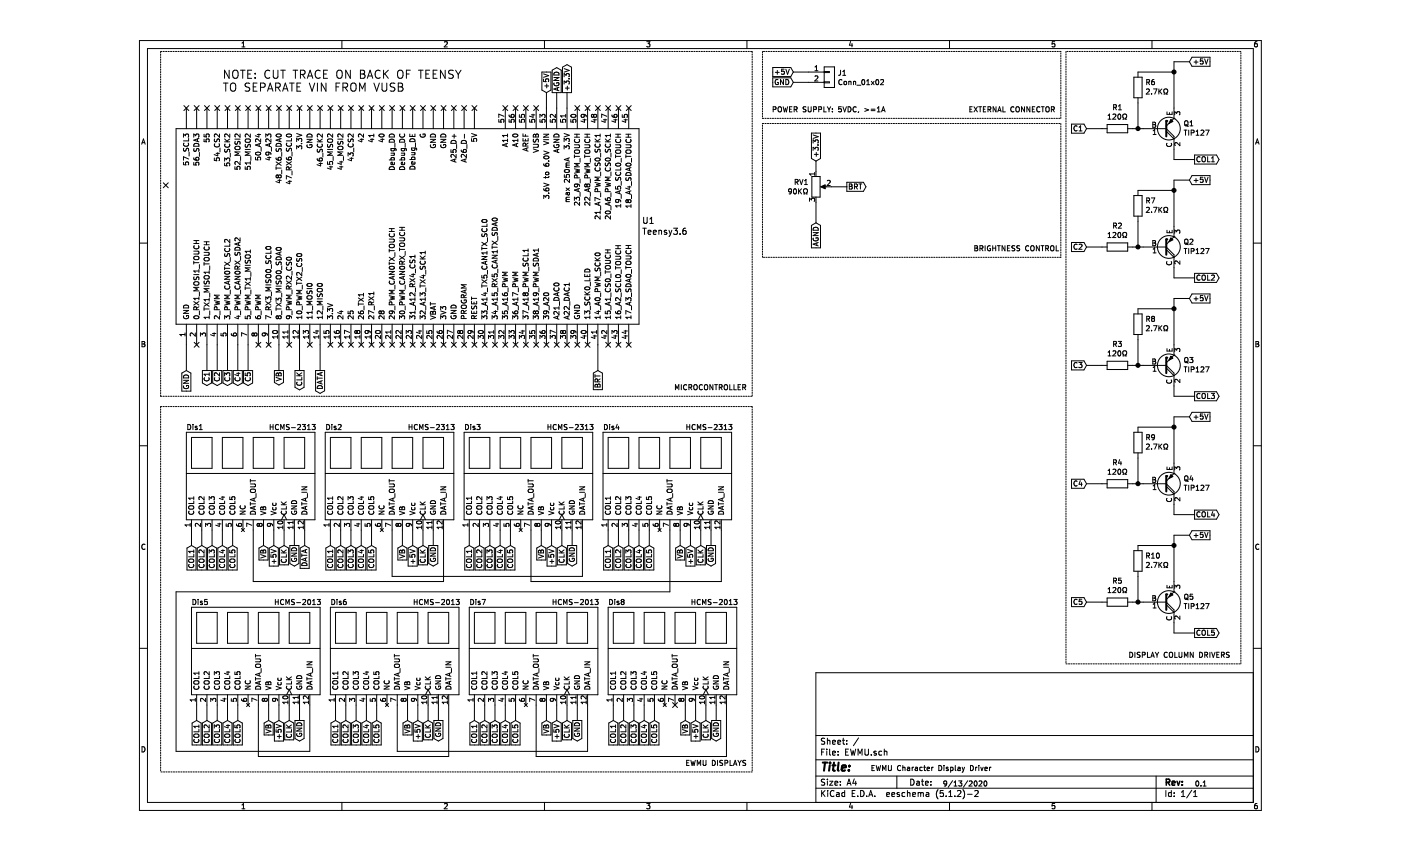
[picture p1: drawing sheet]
EESchema Schematic File Version 4
LIBS:EWMU-cache
EELAYER 29 0
EELAYER END
$Descr A4 11693 8268
encoding utf-8
Sheet 1 1
Title ""
Date ""
Rev ""
Comp ""
Comment1 ""
Comment2 ""
Comment3 ""
Comment4 ""
$EndDescr
$Comp
L teensy:Teensy3.6 U1
U 1 1
P 3000 2200
F 0 "U1" V 3053 -78 60  0000 R CNN
F 1 "Teensy3.6" V 2947 -78 60  0000 R CNN
F 2 "teensy:Teensy35_36" V 2894 -78 60  0001 R CNN
F 3 "" H 3000 2250 60  0000 C CNN
	1    3000 2200
	0    -1   -1   0   
$EndComp
Text GLabel 1050 3600 3    50   Output ~ 0
C1
Text GLabel 1150 3600 3    50   Output ~ 0
C2
Text GLabel 1250 3600 3    50   Output ~ 0
C3
Text GLabel 1350 3600 3    50   Output ~ 0
C4
Text GLabel 1450 3600 3    50   Output ~ 0
C5
Wire Wire Line
	1050 3600 1050 3350
Wire Wire Line
	1150 3600 1150 3350
Wire Wire Line
	1250 3600 1250 3350
Wire Wire Line
	1350 3600 1350 3350
Wire Wire Line
	1450 3600 1450 3350
Text GLabel 1750 3600 3    50   Output ~ 0
VB
Text GLabel 1950 3600 3    50   Output ~ 0
CLK
Text GLabel 2150 3600 3    50   Output ~ 0
DATA
Wire Wire Line
	1750 3600 1750 3350
Wire Wire Line
	1950 3600 1950 3350
Wire Wire Line
	2150 3600 2150 3350
NoConn ~ 950  3350
NoConn ~ 1550 3350
NoConn ~ 1650 3350
NoConn ~ 1850 3350
NoConn ~ 2050 3350
NoConn ~ 2250 3350
NoConn ~ 2350 3350
NoConn ~ 2450 3350
NoConn ~ 2550 3350
NoConn ~ 2650 3350
NoConn ~ 2750 3350
NoConn ~ 2850 3350
NoConn ~ 2950 3350
NoConn ~ 3050 3350
NoConn ~ 3150 3350
NoConn ~ 3250 3350
NoConn ~ 3350 3350
NoConn ~ 3450 3350
NoConn ~ 3550 3350
NoConn ~ 3650 3350
NoConn ~ 3750 3350
NoConn ~ 3850 3350
NoConn ~ 3950 3350
NoConn ~ 4050 3350
NoConn ~ 4150 3350
NoConn ~ 4250 3350
NoConn ~ 4350 3350
NoConn ~ 4450 3350
NoConn ~ 4550 3350
NoConn ~ 4650 3350
NoConn ~ 4750 3350
NoConn ~ 4950 3350
NoConn ~ 5050 3350
NoConn ~ 5150 3350
NoConn ~ 5150 1050
NoConn ~ 5050 1050
NoConn ~ 4950 1050
NoConn ~ 4850 1050
NoConn ~ 4750 1050
NoConn ~ 4650 1050
NoConn ~ 4250 1050
NoConn ~ 4150 1050
NoConn ~ 4050 1050
NoConn ~ 3950 1050
NoConn ~ 3650 1050
NoConn ~ 3550 1050
NoConn ~ 3450 1050
NoConn ~ 3350 1050
NoConn ~ 3250 1050
NoConn ~ 3150 1050
NoConn ~ 3050 1050
NoConn ~ 2950 1050
NoConn ~ 2850 1050
NoConn ~ 2750 1050
NoConn ~ 2650 1050
NoConn ~ 2550 1050
NoConn ~ 2450 1050
NoConn ~ 2350 1050
NoConn ~ 2250 1050
NoConn ~ 2150 1050
NoConn ~ 2050 1050
NoConn ~ 1950 1050
NoConn ~ 1850 1050
NoConn ~ 1750 1050
NoConn ~ 1650 1050
NoConn ~ 1550 1050
NoConn ~ 1450 1050
NoConn ~ 1350 1050
NoConn ~ 1250 1050
NoConn ~ 1150 1050
NoConn ~ 1050 1050
NoConn ~ 950  1050
NoConn ~ 850  1050
NoConn ~ 650  1800
Text GLabel 9600 1250 0    50   Input ~ 0
C1
$Comp
L Device:R R1
U 1 1
P 9900 1250
F 0 "R1" V 9693 1250 50  0000 C CNN
F 1 "120Ω" V 9784 1250 50  0000 C CNN
F 2 "" V 9830 1250 50  0001 C CNN
F 3 "~" H 9900 1250 50  0001 C CNN
	1    9900 1250
	0    1    1    0   
$EndComp
$Comp
L Device:Q_PNP_Darlington_BCE Q1
U 1 1
P 10350 1250
F 0 "Q1" H 10541 1204 50  0000 L CNN
F 1 "TIP127" H 10541 1295 50  0000 L CNN
F 2 "Package_TO_SOT_THT:TO-220-3_Vertical" H 10550 1175 50  0001 L CIN
F 3 "http://www.fairchildsemi.com/ds/TI/TIP125.pdf" H 10350 1250 50  0001 L CNN
	1    10350 1250
	1    0    0    1   
$EndComp
Wire Wire Line
	9600 1250 9750 1250
Wire Wire Line
	10050 1250 10100 1250
Connection ~ 10100 1250
Wire Wire Line
	10100 1250 10150 1250
Wire Wire Line
	10450 600  10450 700 
Connection ~ 10450 700 
Wire Wire Line
	10450 700  10450 1050
$Comp
L EWMU-rescue:HCMS-2313-hcms-2313-EWMU-rescue Dis1
U 1 1
P 1050 4500
F 0 "Dis1" H 850 4850 50  0000 L CNN
F 1 "HCMS-2313" H 1650 4850 50  0000 L CNN
F 2 "" H 1050 4500 50  0001 C CNN
F 3 "" H 1050 4500 50  0001 C CNN
	1    1050 4500
	1    0    0    -1  
$EndComp
Text GLabel 900  5300 3    50   Input ~ 0
COL1
Wire Wire Line
	900  5300 900  5150
Text GLabel 1000 5300 3    50   Input ~ 0
COL2
Text GLabel 1100 5300 3    50   Input ~ 0
COL3
Text GLabel 1200 5300 3    50   Input ~ 0
COL4
Text GLabel 1300 5300 3    50   Input ~ 0
COL5
Text GLabel 1600 5300 3    50   Input ~ 0
VB
Text GLabel 1700 5300 3    50   Input ~ 0
+5V
Text GLabel 1800 5300 3    50   Input ~ 0
CLK
Text GLabel 1900 5300 3    50   Output ~ 0
GND
Wire Wire Line
	1000 5300 1000 5150
Wire Wire Line
	1100 5300 1100 5150
Wire Wire Line
	1200 5300 1200 5150
Wire Wire Line
	1300 5300 1300 5150
Wire Wire Line
	1600 5300 1600 5150
Wire Wire Line
	1700 5300 1700 5150
Wire Wire Line
	1800 5300 1800 5150
Wire Wire Line
	1900 5300 1900 5150
Text GLabel 2000 5300 3    50   Input ~ 0
DATA
Wire Wire Line
	2000 5300 2000 5150
$Comp
L EWMU-rescue:HCMS-2313-hcms-2313-EWMU-rescue Dis2
U 1 1
P 2400 4500
F 0 "Dis2" H 2200 4850 50  0000 L CNN
F 1 "HCMS-2313" H 3000 4850 50  0000 L CNN
F 2 "" H 2400 4500 50  0001 C CNN
F 3 "" H 2400 4500 50  0001 C CNN
	1    2400 4500
	1    0    0    -1  
$EndComp
Text GLabel 2250 5300 3    50   Input ~ 0
COL1
Wire Wire Line
	2250 5300 2250 5150
Text GLabel 2350 5300 3    50   Input ~ 0
COL2
Text GLabel 2450 5300 3    50   Input ~ 0
COL3
Text GLabel 2550 5300 3    50   Input ~ 0
COL4
Text GLabel 2650 5300 3    50   Input ~ 0
COL5
Text GLabel 2950 5300 3    50   Input ~ 0
VB
Text GLabel 3050 5300 3    50   Input ~ 0
+5V
Text GLabel 3150 5300 3    50   Input ~ 0
CLK
Text GLabel 3250 5300 3    50   Output ~ 0
GND
Wire Wire Line
	2350 5300 2350 5150
Wire Wire Line
	2450 5300 2450 5150
Wire Wire Line
	2550 5300 2550 5150
Wire Wire Line
	2650 5300 2650 5150
Wire Wire Line
	2950 5300 2950 5150
Wire Wire Line
	3050 5300 3050 5150
Wire Wire Line
	3150 5300 3150 5150
Wire Wire Line
	3250 5300 3250 5150
$Comp
L EWMU-rescue:HCMS-2313-hcms-2313-EWMU-rescue Dis3
U 1 1
P 3750 4500
F 0 "Dis3" H 3550 4850 50  0000 L CNN
F 1 "HCMS-2313" H 4350 4850 50  0000 L CNN
F 2 "" H 3750 4500 50  0001 C CNN
F 3 "" H 3750 4500 50  0001 C CNN
	1    3750 4500
	1    0    0    -1  
$EndComp
Text GLabel 3600 5300 3    50   Input ~ 0
COL1
Wire Wire Line
	3600 5300 3600 5150
Text GLabel 3700 5300 3    50   Input ~ 0
COL2
Text GLabel 3800 5300 3    50   Input ~ 0
COL3
Text GLabel 3900 5300 3    50   Input ~ 0
COL4
Text GLabel 4000 5300 3    50   Input ~ 0
COL5
Text GLabel 4300 5300 3    50   Input ~ 0
VB
Text GLabel 4400 5300 3    50   Input ~ 0
+5V
Text GLabel 4500 5300 3    50   Input ~ 0
CLK
Text GLabel 4600 5300 3    50   Output ~ 0
GND
Wire Wire Line
	3700 5300 3700 5150
Wire Wire Line
	3800 5300 3800 5150
Wire Wire Line
	3900 5300 3900 5150
Wire Wire Line
	4000 5300 4000 5150
Wire Wire Line
	4300 5300 4300 5150
Wire Wire Line
	4400 5300 4400 5150
Wire Wire Line
	4500 5300 4500 5150
Wire Wire Line
	4600 5300 4600 5150
$Comp
L EWMU-rescue:HCMS-2313-hcms-2313-EWMU-rescue Dis4
U 1 1
P 5100 4500
F 0 "Dis4" H 4900 4850 50  0000 L CNN
F 1 "HCMS-2313" H 5700 4850 50  0000 L CNN
F 2 "" H 5100 4500 50  0001 C CNN
F 3 "" H 5100 4500 50  0001 C CNN
	1    5100 4500
	1    0    0    -1  
$EndComp
Text GLabel 4950 5300 3    50   Input ~ 0
COL1
Wire Wire Line
	4950 5300 4950 5150
Text GLabel 5050 5300 3    50   Input ~ 0
COL2
Text GLabel 5150 5300 3    50   Input ~ 0
COL3
Text GLabel 5250 5300 3    50   Input ~ 0
COL4
Text GLabel 5350 5300 3    50   Input ~ 0
COL5
Text GLabel 5650 5300 3    50   Input ~ 0
VB
Text GLabel 5750 5300 3    50   Input ~ 0
+5V
Text GLabel 5850 5300 3    50   Input ~ 0
CLK
Text GLabel 5950 5300 3    50   Output ~ 0
GND
Wire Wire Line
	5050 5300 5050 5150
Wire Wire Line
	5150 5300 5150 5150
Wire Wire Line
	5250 5300 5250 5150
Wire Wire Line
	5350 5300 5350 5150
Wire Wire Line
	5650 5300 5650 5150
Wire Wire Line
	5750 5300 5750 5150
Wire Wire Line
	5850 5300 5850 5150
Wire Wire Line
	5950 5300 5950 5150
$Comp
L EWMU-rescue:HCMS-2313-hcms-2313-EWMU-rescue Dis5
U 1 1
P 1100 6200
F 0 "Dis5" H 900 6550 50  0000 L CNN
F 1 "HCMS-2013" H 1700 6550 50  0000 L CNN
F 2 "" H 1100 6200 50  0001 C CNN
F 3 "" H 1100 6200 50  0001 C CNN
	1    1100 6200
	1    0    0    -1  
$EndComp
Text GLabel 950  7000 3    50   Input ~ 0
COL1
Wire Wire Line
	950  7000 950  6850
Text GLabel 1050 7000 3    50   Input ~ 0
COL2
Text GLabel 1150 7000 3    50   Input ~ 0
COL3
Text GLabel 1250 7000 3    50   Input ~ 0
COL4
Text GLabel 1350 7000 3    50   Input ~ 0
COL5
Text GLabel 1650 7000 3    50   Input ~ 0
VB
Text GLabel 1750 7000 3    50   Input ~ 0
+5V
Text GLabel 1850 7000 3    50   Input ~ 0
CLK
Text GLabel 1950 7000 3    50   Output ~ 0
GND
Wire Wire Line
	1050 7000 1050 6850
Wire Wire Line
	1150 7000 1150 6850
Wire Wire Line
	1250 7000 1250 6850
Wire Wire Line
	1350 7000 1350 6850
Wire Wire Line
	1650 7000 1650 6850
Wire Wire Line
	1750 7000 1750 6850
Wire Wire Line
	1850 7000 1850 6850
Wire Wire Line
	1950 7000 1950 6850
$Comp
L EWMU-rescue:HCMS-2313-hcms-2313-EWMU-rescue Dis6
U 1 1
P 2450 6200
F 0 "Dis6" H 2250 6550 50  0000 L CNN
F 1 "HCMS-2013" H 3050 6550 50  0000 L CNN
F 2 "" H 2450 6200 50  0001 C CNN
F 3 "" H 2450 6200 50  0001 C CNN
	1    2450 6200
	1    0    0    -1  
$EndComp
Text GLabel 2300 7000 3    50   Input ~ 0
COL1
Wire Wire Line
	2300 7000 2300 6850
Text GLabel 2400 7000 3    50   Input ~ 0
COL2
Text GLabel 2500 7000 3    50   Input ~ 0
COL3
Text GLabel 2600 7000 3    50   Input ~ 0
COL4
Text GLabel 2700 7000 3    50   Input ~ 0
COL5
Text GLabel 3000 7000 3    50   Input ~ 0
VB
Text GLabel 3100 7000 3    50   Input ~ 0
+5V
Text GLabel 3200 7000 3    50   Input ~ 0
CLK
Text GLabel 3300 7000 3    50   Output ~ 0
GND
Wire Wire Line
	2400 7000 2400 6850
Wire Wire Line
	2500 7000 2500 6850
Wire Wire Line
	2600 7000 2600 6850
Wire Wire Line
	2700 7000 2700 6850
Wire Wire Line
	3000 7000 3000 6850
Wire Wire Line
	3100 7000 3100 6850
Wire Wire Line
	3200 7000 3200 6850
Wire Wire Line
	3300 7000 3300 6850
$Comp
L EWMU-rescue:HCMS-2313-hcms-2313-EWMU-rescue Dis7
U 1 1
P 3800 6200
F 0 "Dis7" H 3600 6550 50  0000 L CNN
F 1 "HCMS-2013" H 4400 6550 50  0000 L CNN
F 2 "" H 3800 6200 50  0001 C CNN
F 3 "" H 3800 6200 50  0001 C CNN
	1    3800 6200
	1    0    0    -1  
$EndComp
Text GLabel 3650 7000 3    50   Input ~ 0
COL1
Wire Wire Line
	3650 7000 3650 6850
Text GLabel 3750 7000 3    50   Input ~ 0
COL2
Text GLabel 3850 7000 3    50   Input ~ 0
COL3
Text GLabel 3950 7000 3    50   Input ~ 0
COL4
Text GLabel 4050 7000 3    50   Input ~ 0
COL5
Text GLabel 4350 7000 3    50   Input ~ 0
VB
Text GLabel 4450 7000 3    50   Input ~ 0
+5V
Text GLabel 4550 7000 3    50   Input ~ 0
CLK
Text GLabel 4650 7000 3    50   Output ~ 0
GND
Wire Wire Line
	3750 7000 3750 6850
Wire Wire Line
	3850 7000 3850 6850
Wire Wire Line
	3950 7000 3950 6850
Wire Wire Line
	4050 7000 4050 6850
Wire Wire Line
	4350 7000 4350 6850
Wire Wire Line
	4450 7000 4450 6850
Wire Wire Line
	4550 7000 4550 6850
Wire Wire Line
	4650 7000 4650 6850
$Comp
L EWMU-rescue:HCMS-2313-hcms-2313-EWMU-rescue Dis8
U 1 1
P 5150 6200
F 0 "Dis8" H 4950 6550 50  0000 L CNN
F 1 "HCMS-2013" H 5750 6550 50  0000 L CNN
F 2 "" H 5150 6200 50  0001 C CNN
F 3 "" H 5150 6200 50  0001 C CNN
	1    5150 6200
	1    0    0    -1  
$EndComp
Text GLabel 5000 7000 3    50   Input ~ 0
COL1
Wire Wire Line
	5000 7000 5000 6850
Text GLabel 5100 7000 3    50   Input ~ 0
COL2
Text GLabel 5200 7000 3    50   Input ~ 0
COL3
Text GLabel 5300 7000 3    50   Input ~ 0
COL4
Text GLabel 5400 7000 3    50   Input ~ 0
COL5
Text GLabel 5700 7000 3    50   Input ~ 0
VB
Text GLabel 5800 7000 3    50   Input ~ 0
+5V
Text GLabel 5900 7000 3    50   Input ~ 0
CLK
Text GLabel 6000 7000 3    50   Output ~ 0
GND
Wire Wire Line
	5100 7000 5100 6850
Wire Wire Line
	5200 7000 5200 6850
Wire Wire Line
	5300 7000 5300 6850
Wire Wire Line
	5400 7000 5400 6850
Wire Wire Line
	5700 7000 5700 6850
Wire Wire Line
	5800 7000 5800 6850
Wire Wire Line
	5900 7000 5900 6850
Wire Wire Line
	6000 7000 6000 6850
Wire Wire Line
	1500 5150 1500 5650
Wire Wire Line
	1500 5650 3350 5650
Wire Wire Line
	3350 5650 3350 5150
Wire Wire Line
	2850 5150 2850 5600
Wire Wire Line
	2850 5600 4700 5600
Wire Wire Line
	4700 5600 4700 5150
Wire Wire Line
	4200 5150 4200 5650
Wire Wire Line
	4200 5650 6050 5650
Wire Wire Line
	6050 5650 6050 5150
Wire Wire Line
	5550 5150 5550 5750
Wire Wire Line
	5550 5750 750  5750
Wire Wire Line
	750  5750 750  7300
Wire Wire Line
	750  7300 2050 7300
Wire Wire Line
	2050 7300 2050 6850
Text GLabel 850  3600 3    50   Input ~ 0
GND
Wire Wire Line
	850  3600 850  3350
Text GLabel 4350 900  1    50   Input ~ 0
+5V
Wire Wire Line
	4350 1050 4350 900 
Text Notes 7500 7500 0    50   ~ 0
EWMU Character Display Driver
Text Notes 8200 7650 0    50   ~ 0
9/13/2020
Text Notes 10650 7650 0    50   ~ 0
0.1
Text Notes 10445 1075 3    50   ~ 0
E
Text Notes 10440 1380 3    50   ~ 0
C
Text Notes 10230 1250 0    50   ~ 0
B
Text GLabel 10600 600  2    50   Input ~ 0
+5V
Wire Wire Line
	10600 600  10450 600 
Text GLabel 10650 1550 2    50   Output ~ 0
COL1
Wire Wire Line
	10450 1450 10450 1550
Wire Wire Line
	10450 1550 10650 1550
Wire Wire Line
	10100 700  10450 700 
Wire Wire Line
	10100 1000 10100 1250
$Comp
L Device:R R6
U 1 1
P 10100 850
F 0 "R6" H 10030 804 50  0000 R CNN
F 1 "2.7KΩ" H 10030 895 50  0000 R CNN
F 2 "" V 10030 850 50  0001 C CNN
F 3 "~" H 10100 850 50  0001 C CNN
	1    10100 850 
	-1   0    0    1   
$EndComp
Text GLabel 9600 2400 0    50   Input ~ 0
C2
$Comp
L Device:R R2
U 1 1
P 9900 2400
F 0 "R2" V 9693 2400 50  0000 C CNN
F 1 "120Ω" V 9784 2400 50  0000 C CNN
F 2 "" V 9830 2400 50  0001 C CNN
F 3 "~" H 9900 2400 50  0001 C CNN
	1    9900 2400
	0    1    1    0   
$EndComp
$Comp
L Device:Q_PNP_Darlington_BCE Q2
U 1 1
P 10350 2400
F 0 "Q2" H 10541 2354 50  0000 L CNN
F 1 "TIP127" H 10541 2445 50  0000 L CNN
F 2 "Package_TO_SOT_THT:TO-220-3_Vertical" H 10550 2325 50  0001 L CIN
F 3 "http://www.fairchildsemi.com/ds/TI/TIP125.pdf" H 10350 2400 50  0001 L CNN
	1    10350 2400
	1    0    0    1   
$EndComp
Wire Wire Line
	9600 2400 9750 2400
Wire Wire Line
	10050 2400 10100 2400
Connection ~ 10100 2400
Wire Wire Line
	10100 2400 10150 2400
Wire Wire Line
	10450 1750 10450 1850
Connection ~ 10450 1850
Wire Wire Line
	10450 1850 10450 2200
Text Notes 10445 2225 3    50   ~ 0
E
Text Notes 10440 2530 3    50   ~ 0
C
Text Notes 10230 2400 0    50   ~ 0
B
Text GLabel 10600 1750 2    50   Input ~ 0
+5V
Wire Wire Line
	10600 1750 10450 1750
Text GLabel 10650 2700 2    50   Output ~ 0
COL2
Wire Wire Line
	10450 2600 10450 2700
Wire Wire Line
	10450 2700 10650 2700
Wire Wire Line
	10100 1850 10450 1850
Wire Wire Line
	10100 2150 10100 2400
$Comp
L Device:R R7
U 1 1
P 10100 2000
F 0 "R7" H 10030 1954 50  0000 R CNN
F 1 "2.7KΩ" H 10030 2045 50  0000 R CNN
F 2 "" V 10030 2000 50  0001 C CNN
F 3 "~" H 10100 2000 50  0001 C CNN
	1    10100 2000
	-1   0    0    1   
$EndComp
Text GLabel 9600 3550 0    50   Input ~ 0
C3
$Comp
L Device:R R3
U 1 1
P 9900 3550
F 0 "R3" V 9693 3550 50  0000 C CNN
F 1 "120Ω" V 9784 3550 50  0000 C CNN
F 2 "" V 9830 3550 50  0001 C CNN
F 3 "~" H 9900 3550 50  0001 C CNN
	1    9900 3550
	0    1    1    0   
$EndComp
$Comp
L Device:Q_PNP_Darlington_BCE Q3
U 1 1
P 10350 3550
F 0 "Q3" H 10541 3504 50  0000 L CNN
F 1 "TIP127" H 10541 3595 50  0000 L CNN
F 2 "Package_TO_SOT_THT:TO-220-3_Vertical" H 10550 3475 50  0001 L CIN
F 3 "http://www.fairchildsemi.com/ds/TI/TIP125.pdf" H 10350 3550 50  0001 L CNN
	1    10350 3550
	1    0    0    1   
$EndComp
Wire Wire Line
	9600 3550 9750 3550
Wire Wire Line
	10050 3550 10100 3550
Connection ~ 10100 3550
Wire Wire Line
	10100 3550 10150 3550
Wire Wire Line
	10450 2900 10450 3000
Connection ~ 10450 3000
Wire Wire Line
	10450 3000 10450 3350
Text Notes 10445 3375 3    50   ~ 0
E
Text Notes 10440 3680 3    50   ~ 0
C
Text Notes 10230 3550 0    50   ~ 0
B
Text GLabel 10600 2900 2    50   Input ~ 0
+5V
Wire Wire Line
	10600 2900 10450 2900
Text GLabel 10650 3850 2    50   Output ~ 0
COL3
Wire Wire Line
	10450 3750 10450 3850
Wire Wire Line
	10450 3850 10650 3850
Wire Wire Line
	10100 3000 10450 3000
Wire Wire Line
	10100 3300 10100 3550
$Comp
L Device:R R8
U 1 1
P 10100 3150
F 0 "R8" H 10030 3104 50  0000 R CNN
F 1 "2.7KΩ" H 10030 3195 50  0000 R CNN
F 2 "" V 10030 3150 50  0001 C CNN
F 3 "~" H 10100 3150 50  0001 C CNN
	1    10100 3150
	-1   0    0    1   
$EndComp
Text GLabel 9600 4700 0    50   Input ~ 0
C4
$Comp
L Device:R R4
U 1 1
P 9900 4700
F 0 "R4" V 9693 4700 50  0000 C CNN
F 1 "120Ω" V 9784 4700 50  0000 C CNN
F 2 "" V 9830 4700 50  0001 C CNN
F 3 "~" H 9900 4700 50  0001 C CNN
	1    9900 4700
	0    1    1    0   
$EndComp
$Comp
L Device:Q_PNP_Darlington_BCE Q4
U 1 1
P 10350 4700
F 0 "Q4" H 10541 4654 50  0000 L CNN
F 1 "TIP127" H 10541 4745 50  0000 L CNN
F 2 "Package_TO_SOT_THT:TO-220-3_Vertical" H 10550 4625 50  0001 L CIN
F 3 "http://www.fairchildsemi.com/ds/TI/TIP125.pdf" H 10350 4700 50  0001 L CNN
	1    10350 4700
	1    0    0    1   
$EndComp
Wire Wire Line
	9600 4700 9750 4700
Wire Wire Line
	10050 4700 10100 4700
Connection ~ 10100 4700
Wire Wire Line
	10100 4700 10150 4700
Wire Wire Line
	10450 4050 10450 4150
Connection ~ 10450 4150
Wire Wire Line
	10450 4150 10450 4500
Text Notes 10445 4525 3    50   ~ 0
E
Text Notes 10440 4830 3    50   ~ 0
C
Text Notes 10230 4700 0    50   ~ 0
B
Text GLabel 10600 4050 2    50   Input ~ 0
+5V
Wire Wire Line
	10600 4050 10450 4050
Text GLabel 10650 5000 2    50   Output ~ 0
COL4
Wire Wire Line
	10450 4900 10450 5000
Wire Wire Line
	10450 5000 10650 5000
Wire Wire Line
	10100 4150 10450 4150
Wire Wire Line
	10100 4450 10100 4700
$Comp
L Device:R R9
U 1 1
P 10100 4300
F 0 "R9" H 10030 4254 50  0000 R CNN
F 1 "2.7KΩ" H 10030 4345 50  0000 R CNN
F 2 "" V 10030 4300 50  0001 C CNN
F 3 "~" H 10100 4300 50  0001 C CNN
	1    10100 4300
	-1   0    0    1   
$EndComp
Text GLabel 9600 5850 0    50   Input ~ 0
C5
$Comp
L Device:R R5
U 1 1
P 9900 5850
F 0 "R5" V 9693 5850 50  0000 C CNN
F 1 "120Ω" V 9784 5850 50  0000 C CNN
F 2 "" V 9830 5850 50  0001 C CNN
F 3 "~" H 9900 5850 50  0001 C CNN
	1    9900 5850
	0    1    1    0   
$EndComp
$Comp
L Device:Q_PNP_Darlington_BCE Q5
U 1 1
P 10350 5850
F 0 "Q5" H 10541 5804 50  0000 L CNN
F 1 "TIP127" H 10541 5895 50  0000 L CNN
F 2 "Package_TO_SOT_THT:TO-220-3_Vertical" H 10550 5775 50  0001 L CIN
F 3 "http://www.fairchildsemi.com/ds/TI/TIP125.pdf" H 10350 5850 50  0001 L CNN
	1    10350 5850
	1    0    0    1   
$EndComp
Wire Wire Line
	9600 5850 9750 5850
Wire Wire Line
	10050 5850 10100 5850
Connection ~ 10100 5850
Wire Wire Line
	10100 5850 10150 5850
Wire Wire Line
	10450 5200 10450 5300
Connection ~ 10450 5300
Wire Wire Line
	10450 5300 10450 5650
Text Notes 10445 5675 3    50   ~ 0
E
Text Notes 10440 5980 3    50   ~ 0
C
Text Notes 10230 5850 0    50   ~ 0
B
Text GLabel 10600 5200 2    50   Input ~ 0
+5V
Wire Wire Line
	10600 5200 10450 5200
Text GLabel 10650 6150 2    50   Output ~ 0
COL5
Wire Wire Line
	10450 6050 10450 6150
Wire Wire Line
	10450 6150 10650 6150
Wire Wire Line
	10100 5300 10450 5300
Wire Wire Line
	10100 5600 10100 5850
$Comp
L Device:R R10
U 1 1
P 10100 5450
F 0 "R10" H 10030 5404 50  0000 R CNN
F 1 "2.7KΩ" H 10030 5495 50  0000 R CNN
F 2 "" V 10030 5450 50  0001 C CNN
F 3 "~" H 10100 5450 50  0001 C CNN
	1    10100 5450
	-1   0    0    1   
$EndComp
Text Notes 9300 1100 2    50   ~ 0
EXTERNAL CONNECTOR
Wire Notes Line
	6350 500  6350 3850
Wire Notes Line
	600  3850 600  500 
Text Notes 6300 3800 2    50   ~ 0
MICROCONTROLLER
Wire Notes Line
	6350 7500 600  7500
Wire Notes Line
	600  3950 6350 3950
Text Notes 6300 7450 2    50   ~ 0
EWMU DISPLAYS
Wire Notes Line
	11100 6450 11100 500 
Text Notes 11000 6400 2    50   ~ 0
DISPLAY COLUMN DRIVERS
$Comp
L Device:R_POT RV1
U 1 1
P 6970 1815
F 0 "RV1" H 6900 1861 50  0000 R CNN
F 1 "90KΩ" H 6900 1770 50  0000 R CNN
F 2 "" H 6970 1815 50  0001 C CNN
F 3 "~" H 6970 1815 50  0001 C CNN
	1    6970 1815
	1    0    0    -1  
$EndComp
Text GLabel 4850 3600 3    50   Input ~ 0
BRT
Wire Wire Line
	4850 3600 4850 3350
Text GLabel 7270 1815 2    50   Output ~ 0
BRT
Wire Wire Line
	7120 1815 7270 1815
Text GLabel 4450 900  1    50   Output ~ 0
AGND
Text GLabel 4550 900  1    50   Output ~ 0
+3.3V
Wire Wire Line
	4450 1050 4450 900 
Wire Wire Line
	4550 1050 4550 900 
Text GLabel 6970 1565 1    50   Input ~ 0
+3.3V
Text GLabel 6970 2165 3    50   Input ~ 0
AGND
Wire Wire Line
	6970 1565 6970 1665
Wire Wire Line
	6970 2165 6970 1965
Wire Notes Line
	6450 1200 9350 1200
Wire Notes Line
	9350 1200 9350 2500
Wire Notes Line
	9350 2500 6450 2500
Wire Notes Line
	6450 2500 6450 1200
Text Notes 8500 2450 0    50   ~ 0
BRIGHTNESS CONTROL
Wire Notes Line
	600  500  6350 500 
Wire Notes Line
	600  3850 6350 3850
Wire Notes Line
	6350 3950 6350 7500
Wire Notes Line
	600  3950 600  7500
Wire Notes Line
	6450 500  6450 1150
Wire Notes Line
	6450 1150 9350 1150
Wire Notes Line
	9350 1150 9350 500 
Wire Notes Line
	11100 500  9400 500 
Wire Notes Line
	9400 6450 11100 6450
Wire Notes Line
	9400 500  9400 6450
Text Notes 1200 900  0    79   ~ 0
NOTE: CUT TRACE ON BACK OF TEENSY \nTO SEPARATE VIN FROM VUSB
Wire Wire Line
	1550 6850 1550 7350
Wire Wire Line
	1550 7350 3400 7350
Wire Wire Line
	3400 7350 3400 6850
Wire Wire Line
	2900 6850 2900 7300
Wire Wire Line
	2900 7300 4750 7300
Wire Wire Line
	4750 7300 4750 6850
Wire Wire Line
	4250 6850 4250 7350
Wire Wire Line
	4250 7350 6100 7350
Wire Wire Line
	6100 7350 6100 6850
NoConn ~ 5600 6850
Text Notes 7650 1100 2    50   ~ 0
POWER SUPPLY: 5VDC, >=1A
$Comp
L Connector_Generic:Conn_01x02 J1
U 1 1
P 7100 700
F 0 "J1" H 7180 692 50  0000 L CNN
F 1 "Conn_01x02" H 7180 601 50  0000 L CNN
F 2 "" H 7100 700 50  0001 C CNN
F 3 "~" H 7100 700 50  0001 C CNN
	1    7100 700 
	1    0    0    -1  
$EndComp
Text GLabel 6750 700  0    50   Input ~ 0
+5V
Text GLabel 6750 800  0    50   Input ~ 0
GND
Wire Wire Line
	6750 700  6900 700 
Wire Wire Line
	6750 800  6900 800 
Wire Notes Line
	9350 500  6450 500 
$EndSCHEMATC
